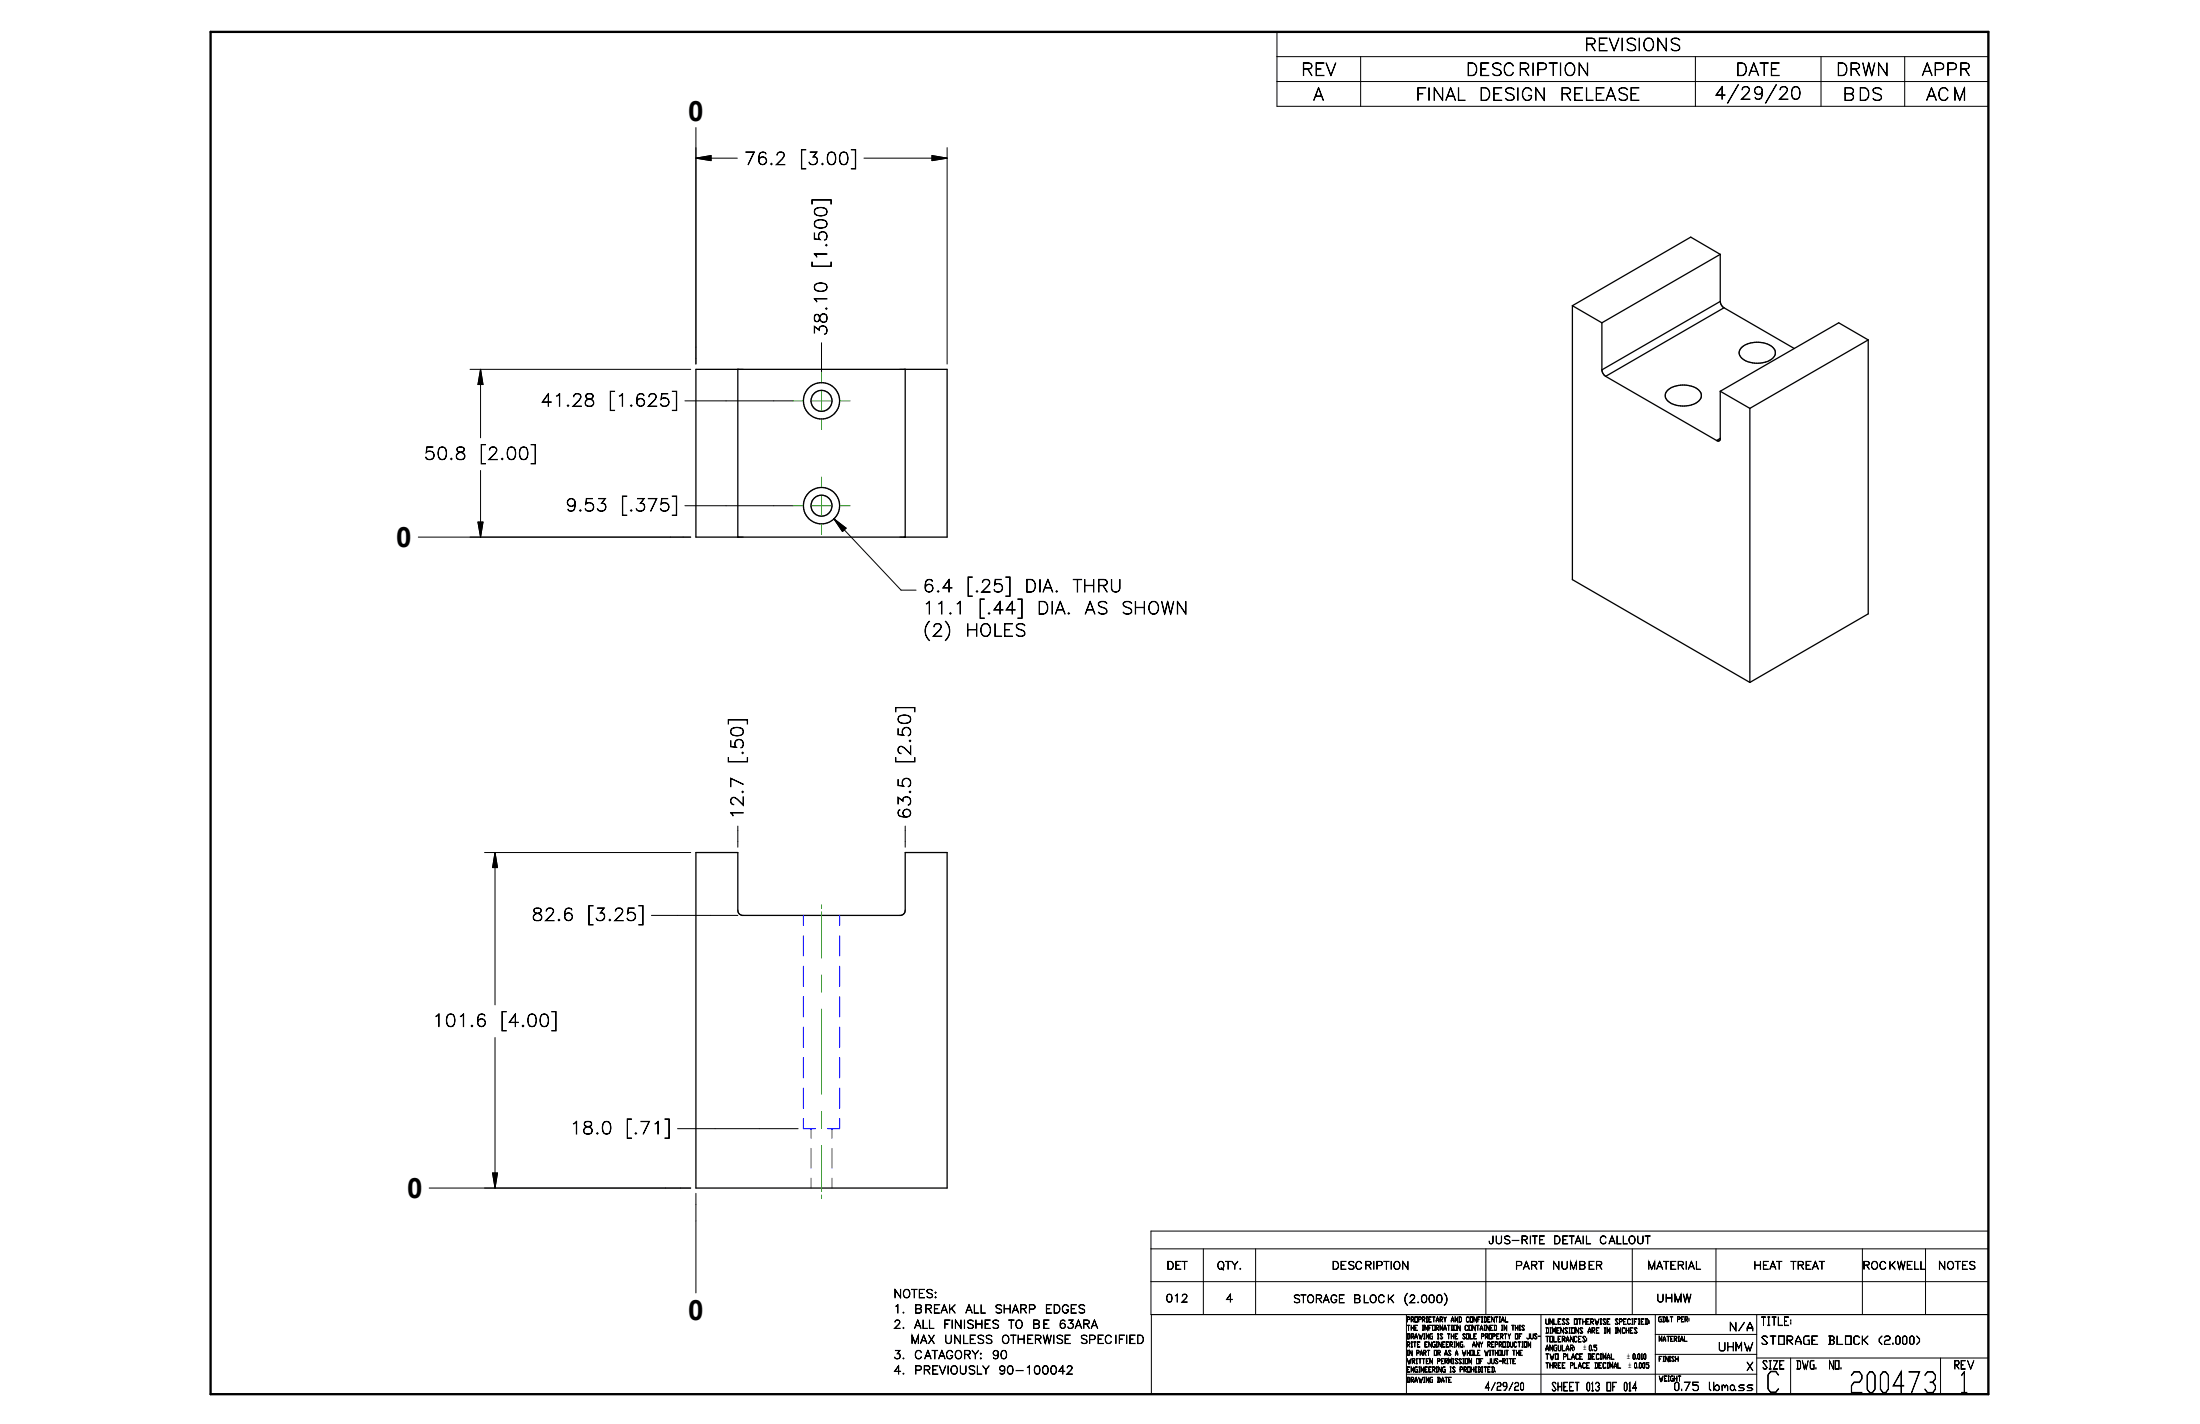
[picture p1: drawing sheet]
<svg xmlns="http://www.w3.org/2000/svg" width="432mm" height="279mm" viewBox="0 0 432 279" stroke-linecap="round" stroke-linejoin="round" font-family="sans-serif">
<g fill="none" stroke="#000" stroke-width=".25">
<path d="M308.6 60l5.8 3.3M308.6 60v53.7l34.9 20.2M337.6 59.1l.2 .7 .6 .6M337.6 59.1l-23.2 13.5M337.6 49.9v9.2M337.6 49.9l-23.2 13.4M337.6 49.9l-5.8-3.4-23.2 13.5M136.6 72.5h49.3v32.9h-49.3zM144.8 72.5v32.9M177.7 72.5v32.9M314.4 72.6a1.69 1.69 0 0 0 .7 1.2M314.4 63.3v9.3"/>
<path d="M315.1 73.8l21.8 12.6M327.4 76.5a5.1 5.1 0 0 1 6.1 .2 1.47 1.47 0 0 1-.6 2.4 5.2 5.2 0 0 1-5.7-.6 1.37 1.37 0 0 1 .2-2zM337.6 76.8v9.4a.43 .43 0 0 1-.2 .3 .43 .43 0 0 1-.5-.1M337.6 76.8l5.9 3.3M338.4 60.4l-23.3 13.4M338.4 60.4l13.8 8M341.9 68.1a4.9 4.9 0 0 1 6.3 .4 1.59 1.59 0 0 1-1 2.3 5 5 0 0 1-5.6-.8 1.3 1.3 0 0 1 .3-1.9zM366.7 66.7l-5.8-3.4-23.3 13.5M366.7 66.7l-23.2 13.4M366.7 66.7v53.7l-23.2 13.5M337.6 86l-.7 .4M343.5 80.1v53.8"/>
<path d="M136.6 167.3h8.2v11.3a1.01 1.01 0 0 0 .9 1h31.1l.6-.3 .3-.7v-11.3h8.2v65.8h-49.3z"/>
<circle cx="161.2" cy="78.6" r="2.05"/>
<circle cx="161.2" cy="78.6" r="3.6"/>
<circle cx="161.2" cy="99.2" r="2.06"/>
<circle cx="161.2" cy="99.2" r="3.6"/>
</g>
<g fill="none" stroke="#00f" stroke-width=".2">
<path d="M157.7 179.6v2M164.8 179.6v2M157.7 183.6v4M157.7 189.6v4M157.7 195.6v3.9M164.8 183.6v4M164.8 189.6v4M164.8 195.6v3.9M157.7 219.4v2.1h2.3M157.7 201.5v4M157.7 207.5v4M157.7 213.5v4"/>
<path d="M164.8 219.4v2.1h-2.4M164.8 201.5v4M164.8 207.5v4M164.8 213.5v4M159.2 221.5v1.9M159.2 225.3v3.9M159.2 231.2v1.9M163.3 221.5v1.9M163.3 225.3v3.9M163.3 231.2v1.9"/>
</g>
<path d="M41.3 6.3h349v267.3h-349z" fill="none" stroke="#000" stroke-width=".46"/>
<g fill="none" stroke="#000" stroke-width=".2">
<path d="M250.6 6.3h139.7v14.6h-139.7zM250.6 11.1h139.7M250.6 16h139.7M267.1 11.1v9.8M332.8 11.1v9.8M357.4 11.1v9.8M373.8 11.1v9.8M136.6 25v46.4M136.6 31h8.1M136.6 31l3-.5v1zM169.6 31h16.3M182.9 30.5l3 .5-3 .5z"/>
<path d="M185.9 29v42.4M92.3 72.5h43.3M94.3 72.5v13.4M94.3 72.5l.5 2.9h-1zM134.4 78.7h21.2M161.2 67.3v5.7M94.3 92.3v13.1M134.4 99.2h21.2M82.1 105.4h53.5M93.8 102.4h1l-.5 3zM163.7 101.8l13.2 14h2.9M163.7 101.8l2.4 1.8-.7 .7z"/>
<path d="M95.1 167.3h40.5M97.2 167.3v29.9M97.2 167.3l.4 2.9h-.9zM127.9 179.6h16.9M144.8 162.1v4.1M177.7 162.1v4.1M97.2 203.6v29.5M84.2 233.1h51.4M96.7 230.2h.9l-.4 2.9zM133 221.5h23.6M136.6 234.1v19.6M225.9 245h164.4"/>
<path d="M225.9 251.5h164.4M226 257.9v15.7h164.3v-32.1h-164.4v16.4h164.4M236.2 245v12.9M246.4 245v12.9M276 257.9v15.7M291.6 245v12.9M302.4 257.9v15.7M320.4 245v12.9M324.9 257.9v15.7M336.8 245v12.9M344.8 257.9v15.7M365.5 245v12.9"/>
<path d="M377.9 245v12.9M276 269.6h68.8M324.9 261.8h19.9M324.9 265.7h19.9M344.8 266.5h45.5M351.4 266.5v7.1M380.9 266.5v7.1"/>
</g>
<path d="M136.6 31l3-.5v1zM182.9 30.5l3 .5-3 .5zM94.3 72.5l.5 2.9h-1zM93.8 102.4h1l-.5 3zM163.7 101.8l2.4 1.8-.7 .7zM97.2 167.3l.4 2.9h-.9zM96.7 230.2h.9l-.4 2.9z" fill="#000" stroke="#000" stroke-width=".2"/>
<g fill="none" stroke="#23a718" stroke-width=".2">
<path d="M155.6 78.7h1.9M159.4 78.7h3.7M161.2 73v1.9M161.2 76.8v3.7M165 78.7h1.9M155.6 99.2h1.9M159.4 99.2h3.7M161.2 82.4v1.9M161.2 93.6v1.9M161.2 97.3v3.8M165 99.2h1.9M161.2 103v1.9"/>
<path d="M161.2 177.6v.6M161.2 178.9v9.1M161.2 191.3v3.4M161.2 198v16.7M161.2 218.1v3.3M161.2 224.8v9M161.2 234.5v.7"/>
</g>
<g font-size="5.7">
<text x="346.5" y="273.2">C</text>
<text x="362.9" y="273.3">200473</text>
<text x="384.5" y="273.3">1</text>
</g>
<g font-size="5.5">
<text x="135.1" y="23.7">0</text>
<text x="77.8" y="107.4">0</text>
<text x="79.9" y="235">0</text>
<text x="135.1" y="258.9">0</text>
</g>
<g font-size="3.3">
<text x="310.9" y="9.9">REVISIONS</text>
<text x="255.4" y="14.8">REV</text>
<text x="287.7" y="14.8">DESCRIPTION</text>
<text x="340.6" y="14.8">DATE</text>
<text x="360.3" y="14.8">DRWN</text>
<text x="377.2" y="14.8">APPR</text>
<text x="257.7" y="19.7">A</text>
<text x="277.8" y="19.7">FINAL</text>
<text x="290.2" y="19.7">DESIGN</text>
<text x="306.1" y="19.7">RELEASE</text>
<text x="336.5" y="19.5">4/29/20</text>
<text x="361.7" y="19.7">BDS</text>
<text x="378" y="19.7">ACM</text>
<text x="146" y="32.3">76.2</text>
<text x="157" y="32.3">[3.00]</text>
<text x="162.3" y="52.6" transform="rotate(-90 162.3 52.6)">[1.500]</text>
<text x="162.3" y="66" transform="rotate(-90 162.3 66)">38.10</text>
<text x="106.1" y="79.7">41.28</text>
<text x="119.4" y="79.7">[1.625]</text>
<text x="83.2" y="90.2">50.8</text>
<text x="94.1" y="90.2">[2.00]</text>
<text x="110.9" y="100.3">9.53</text>
<text x="121.8" y="100.3">[.375]</text>
<text x="181.1" y="116.2">6.4</text>
<text x="189.7" y="116.2">[.25]</text>
<text x="201.1" y="116.2">DIA.</text>
<text x="210.5" y="116.2">THRU</text>
<text x="181.1" y="120.5">11.1</text>
<text x="181.1" y="124.8">(2)</text>
<text x="189.5" y="124.8">HOLES</text>
<text x="192" y="120.5">[.44]</text>
<text x="203.5" y="120.5">DIA.</text>
<text x="212.9" y="120.5">AS</text>
<text x="220" y="120.5">SHOWN</text>
<text x="145.9" y="149.8" transform="rotate(-90 145.9 149.8)">[.50]</text>
<text x="178.7" y="149.8" transform="rotate(-90 178.7 149.8)">[2.50]</text>
<text x="145.9" y="160.8" transform="rotate(-90 145.9 160.8)">12.7</text>
<text x="178.7" y="160.8" transform="rotate(-90 178.7 160.8)">63.5</text>
<text x="104.3" y="180.6">82.6</text>
<text x="115.2" y="180.6">[3.25]</text>
<text x="84.8" y="201.4">101.6</text>
<text x="98.2" y="201.4">[4.00]</text>
<text x="111.8" y="222.5">18.0</text>
<text x="122.8" y="222.5">[.71]</text>
</g>
<g font-size="2.3">
<text x="339.3" y="261.1">N/A</text>
<text x="345.5" y="260.1">TITLE:</text>
<text x="345.5" y="263.8">STORAGE</text>
<text x="358.6" y="263.8">BLOCK</text>
<text x="368.6" y="263.8">(2.000)</text>
<text x="337.2" y="265.1">UHMW</text>
<text x="342.7" y="268.9">X</text>
<text x="345.8" y="268.6">SIZE</text>
<text x="352.5" y="268.6">DWG.</text>
<text x="358.9" y="268.6">NO.</text>
<text x="383.5" y="268.6">REV</text>
<text x="304.5" y="272.9">SHEET 013 OF 014</text>
<text x="328.4" y="272.8">0.75</text>
<text x="335.2" y="272.8">lbmass</text>
</g>
<g font-size="2.2">
<text x="175.3" y="254.6">NOTES:</text>
<text x="175.3" y="257.6">1.</text>
<text x="179.4" y="257.6">BREAK</text>
<text x="189.5" y="257.6">ALL</text>
<text x="195.2" y="257.6">SHARP</text>
<text x="205.1" y="257.6">EDGES</text>
<text x="175.3" y="260.6">2.</text>
<text x="178.7" y="263.6">MAX</text>
<text x="179.4" y="260.6">ALL</text>
<text x="185.1" y="260.6">FINISHES</text>
<text x="185.3" y="263.6">UNLESS</text>
<text x="196.5" y="263.6">OTHERWISE</text>
<text x="197.9" y="260.6">TO</text>
<text x="202.6" y="260.6">BE</text>
<text x="207.8" y="260.6">63ARA</text>
<text x="211.9" y="263.6">SPECIFIED</text>
<text x="175.3" y="266.6">3.</text>
<text x="175.3" y="269.6">4.</text>
<text x="179.4" y="266.6">CATAGORY:</text>
<text x="179.4" y="269.6">PREVIOUSLY</text>
<text x="194.6" y="266.6">90</text>
<text x="195.9" y="269.6">90-100042</text>
</g>
<g font-size="2.1">
<text x="292.1" y="244">JUS-RITE</text>
<text x="304.8" y="244">DETAIL</text>
<text x="313.9" y="244">CALLOUT</text>
<text x="228.9" y="249">DET</text>
<text x="238.8" y="249">QTY.</text>
<text x="261.4" y="249">DESCRIPTION</text>
<text x="297.3" y="249">PART</text>
<text x="304.6" y="249">NUMBER</text>
<text x="323.3" y="249">MATERIAL</text>
<text x="344.1" y="249">HEAT</text>
<text x="351.4" y="249">TREAT</text>
<text x="365.5" y="249">ROCKWELL</text>
<text x="380.4" y="249">NOTES</text>
<text x="228.8" y="255.5">012</text>
<text x="240.5" y="255.5">4</text>
<text x="253.7" y="255.6">STORAGE</text>
<text x="265.6" y="255.6">BLOCK</text>
<text x="275.4" y="255.6">(2.000)</text>
<text x="325.1" y="255.5">UHMW</text>
<text x="291.4" y="272.8">4/29/20</text>
</g>
<g font-size="1.5">
<text x="303.3" y="259.8">UNLESS OTHERWISE SPECIFIED:</text>
<text x="303.3" y="261.6">DIMENSIONS ARE IN INCHES</text>
<text x="303.3" y="263.3">TOLERANCES:</text>
<text x="303.3" y="265">ANGULAR:</text>
<text x="303.3" y="266.7">TWO PLACE DECIMAL</text>
<text x="303.3" y="268.4">THREE PLACE DECIMAL</text>
</g>
<g font-size="1.4">
<text x="276.1" y="259.4">PROPRIETARY AND CONFIDENTIAL</text>
<text x="276.1" y="261">THE INFORMATION CONTAINED IN THIS</text>
<text x="276.1" y="262.7">DRAWING IS THE SOLE PROPERTY OF JUS-</text>
<text x="325.4" y="259.3">GD&amp;T PER:</text>
<text x="325.5" y="263.2">MATERIAL</text>
<text x="276.1" y="264.3">RITE ENGINEERING.</text>
<text x="276.1" y="267.5">WRITTEN PERMISSION OF JUS-RITE</text>
<text x="276.1" y="269.2">ENGINEERING IS PROHIBITED.</text>
<text x="276.1" y="265.9">IN PART OR AS A WHOLE WITHOUT THE</text>
<text x="288.9" y="264.3">ANY REPRODUCTION</text>
<text x="310.8" y="265">`0.5</text>
<text x="319.4" y="266.7">`0.010</text>
<text x="319.7" y="268.4">`0.005</text>
<text x="325.5" y="267.1">FINISH</text>
<text x="276.1" y="271.2">DRAWING DATE</text>
<text x="325.5" y="271">WEIGHT</text>
</g>
</svg>
